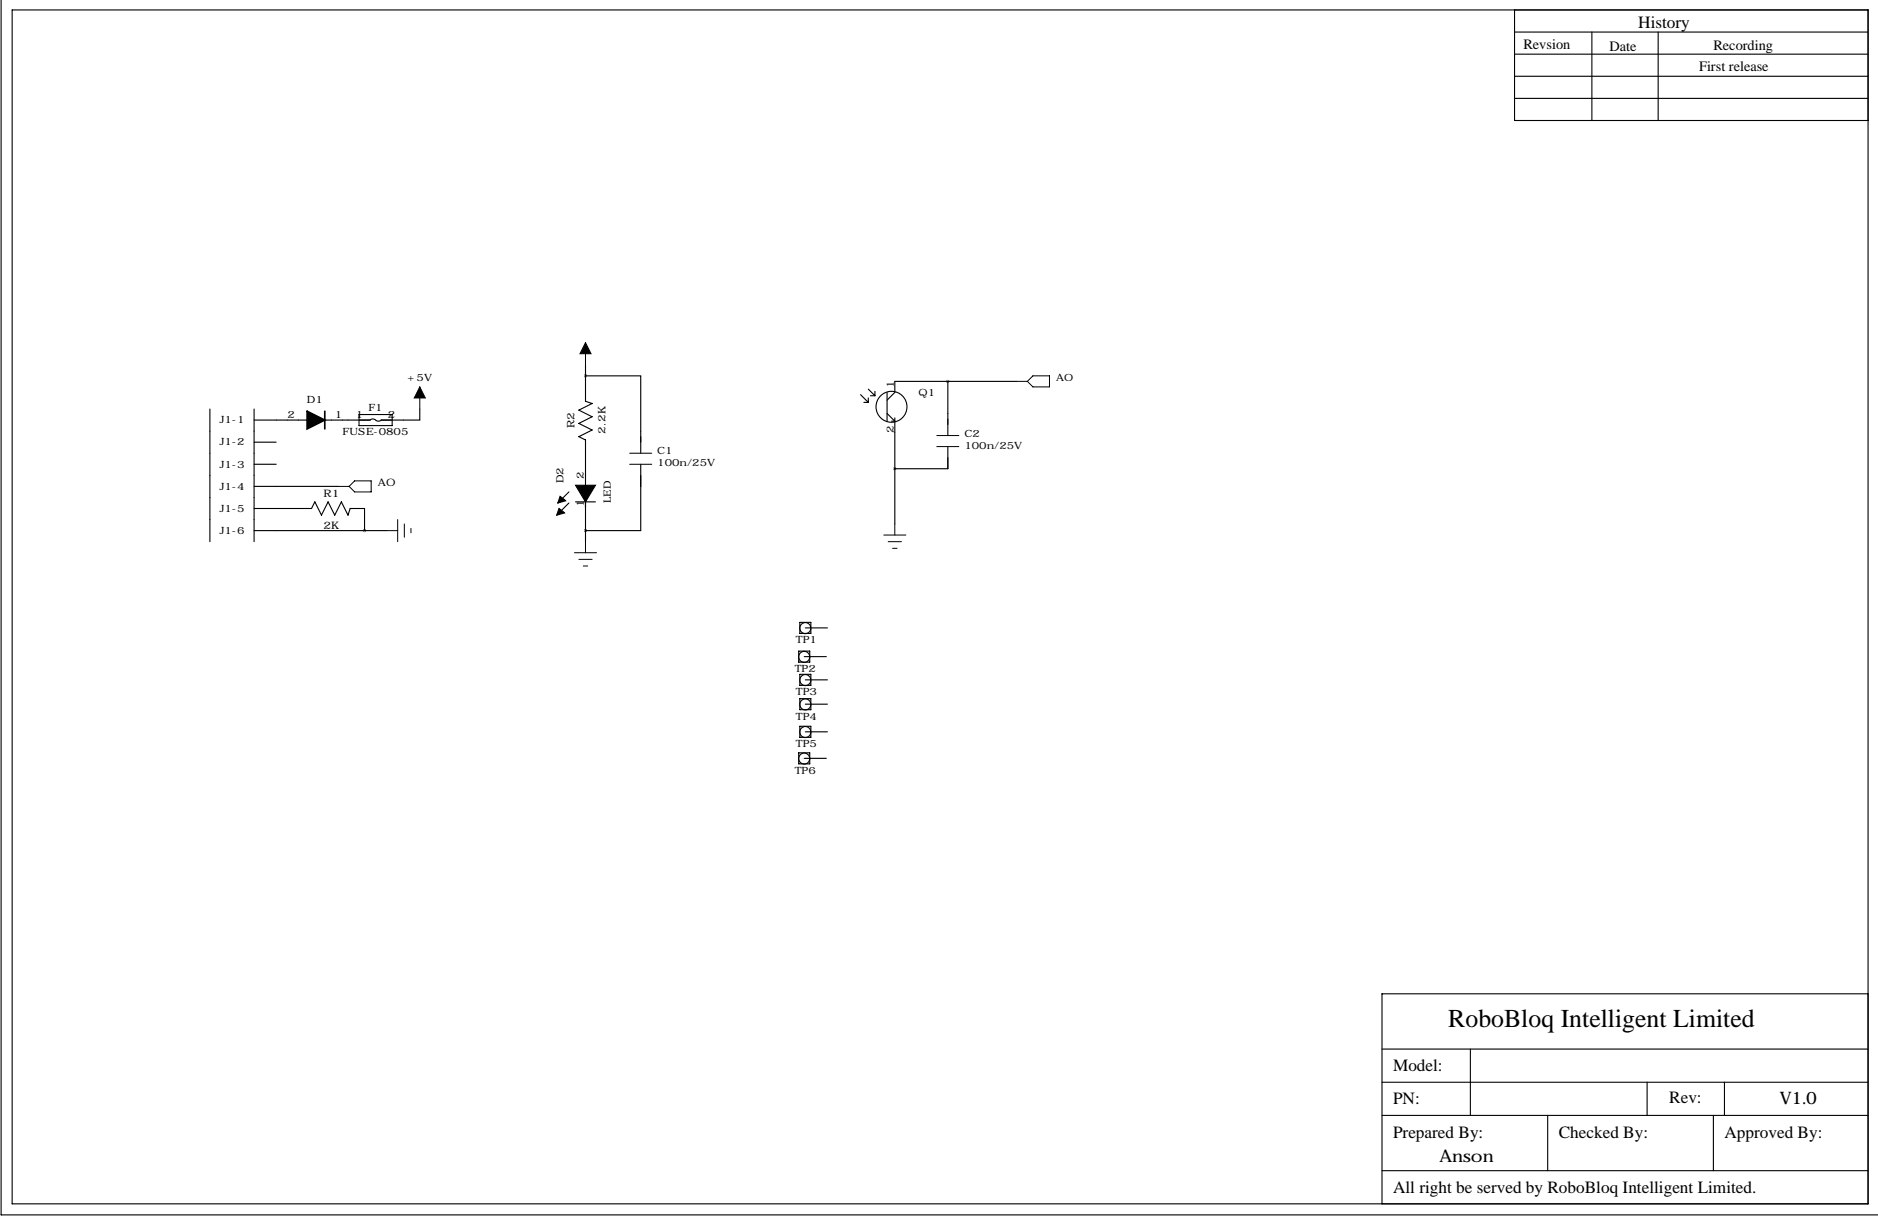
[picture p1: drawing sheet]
<svg xmlns="http://www.w3.org/2000/svg" width="432mm" height="279mm" viewBox="0 0 432 279" stroke-linecap="round" stroke-linejoin="round" font-family="sans-serif">
<g fill="none" stroke="#000" stroke-width=".25">
<path d="M.3 0v279.1h431.5M2.8 2.3h426.7v274.3h-426.7zM348.2 17.5h81.3M348.2 12.4h81.3M348.2 7.4h81.3M348.2 2.3v25.4h81.3M366 7.4v20.3M381.3 7.4v20.3M348.2 22.6h81.3M48.3 94v30.5M58.4 94v30.5M58.4 96.5h12.2"/>
<path d="M82.5 95.2h7.7v2.6h-7.7zM85.1 96.5h.1M86.3 96.5a.97 .97 0 0 0-1.2 0h-10.4M86.4 96.5a.97 .97 0 0 0 1.3 0M96.5 94v2.5h-8.9M134.6 86.4h12.7v17.7M134.6 83.8v8.4l1.5 .5-3 1.5 3 1.6-3 1.5 3 1.5-3 1.5 1.5 .8v23.4M197.9 90.7l1.7 1.8M198.6 92.5h1M199.6 89.4l1.6 1.5M199.6 91.4v1.1M200.2 90.9h1"/>
<path d="M201.2 89.9v1M204 90.2v6.6M204 95l1.7 1.8h-.7M205.7 96v24.4M217.9 87.6v12.5M233.7 87.6h-28v2.6l-1.7 1.7M58.4 101.6h5.1M58.4 106.7h5.1M58.4 111.8h19.3M58.4 116.8h13.2l.8-1.5 1.5 3.1 1.5-3.1 1.6 3.1 1.5-3.1 1.5 3.1 .5-1.6h3.3v5.1M130.8 113l-2.5 2.6M130.8 115.6l-2.5 2.5"/>
<path d="M132.3 115.3h4.6M147.3 106.7v15.2h-12.7M217.9 102.6v5.1h-12.2M58.4 121.9h30.5M183.6 149.6h2.6v2.5h-2.6zM183.9 143h2.5v2.5h-2.5zM183.9 154.9h2.5v2.6h-2.5zM184.9 150.9h5.1M185.2 144.3h5M185.2 156.2h5M183.6 173h2.6v2.5h-2.6zM183.9 160.5h2.5v2.6h-2.5z"/>
<path d="M183.9 166.9h2.5v2.5h-2.5zM184.9 174.2h5.1M185.2 161.8h5M185.2 168.1h5M429.5 228.3h-111.7v48.3M317.8 256.3h111.7M317.8 248.7h111.7M317.8 241h111.7M338.1 241v15.3M355.9 256.3v12.7M378.7 248.7v7.6M394 256.3v12.7"/>
<path d="M396.5 248.7v7.6M317.8 269h111.7"/>
<circle cx="205" cy="93.5" r="3.6"/>
<circle cx="184.9" cy="150.9" r="1.27"/>
<circle cx="185.2" cy="144.3" r="1.27"/>
<circle cx="185.2" cy="156.3" r="1.27"/>
<circle cx="184.9" cy="174.3" r="1.27"/>
<circle cx="185.2" cy="161.8" r="1.27"/>
<circle cx="185.2" cy="168.2" r="1.27"/>
</g>
<path d="M70.6 94.5l4.1 2-4.1 2.1z" fill="#000" stroke="#000" stroke-width=".38"/>
<path d="M74.7 94.5v4.1" fill="none" stroke="#000" stroke-width=".38"/>
<path d="M128.5 116.8l1.3 1.1-1.8 .5zM128.8 114l1.2 1.1-1.7 .5zM134.6 111.5h2.3l-2.3 3.8zM132.3 111.5h2.3v3.8z" fill="#000" stroke="#000" stroke-width=".25"/>
<g fill="none" stroke="#000" stroke-width=".23">
<path d="M134.6 78.7v5.1M96.5 88.9v5.1M233.7 87.6h2.5M237.5 86.4h3.8v2.5h-3.8l-1.3-1.3zM77.7 111.8h2.6M80.3 111.8l1.2-1.3h3.8v2.5h-3.8zM91.4 119.4v5.1M144.8 104.1h5.1M144.8 106.7h5.1M215.4 100.1h5.1M215.4 102.6h5.1M88.9 121.9h2.5"/>
<path d="M93 120.4v3M94.5 121.4v1M132.1 127h5.1M133.1 128.5h3M134.1 130h1M134.6 124.5v2.5M203.2 122.9h5.1M204.2 124.5h3.1M205.2 126h1M205.7 120.4v2.5"/>
</g>
<path d="M134.6 78.7l1.3 2.6h-2.6zM96.5 88.9l1.3 2.5h-2.6z" fill="#000" stroke="#000" stroke-width=".23"/>
<path d="M205.7 107.7a.05 .05 0 0 0 .1 0 .05 .05 0 0 0-.1 0zM217.9 87.6a.05 .05 0 0 0 .1 0 .05 .05 0 0 0-.1 0z" fill="#000" stroke="#000" stroke-width=".63"/>
<text font-size="5.9" x="333" y="236">RoboBloq Intelligent Limited</text>
<g font-size="4">
<text x="376.7" y="6.4">History</text>
<text x="320.3" y="246.1">Model:</text>
<text x="320.3" y="253.7">PN:</text>
<text x="383.8" y="253.5">Rev:</text>
<text x="409.2" y="253.7">V1.0</text>
<text x="320.3" y="261.4">Prepared By:</text>
<text x="358.4" y="261.4">Checked By:</text>
<text x="396.5" y="261.4">Approved By:</text>
<text x="331" y="267">Anson</text>
<text x="320.3" y="274.1">All right be served by RoboBloq Intelligent Limited.</text>
</g>
<g font-size="3.3">
<text x="350.3" y="11.2">Revsion</text>
<text x="370.1" y="11.7">Date</text>
<text x="394" y="11.4">Recording</text>
<text x="390.7" y="16.3">First release</text>
</g>
<g font-size="2.4">
<text x="132.1" y="98.4" transform="rotate(-90 132.1 98.4)">R2</text>
<text x="139.2" y="99.7" transform="rotate(-90 139.2 99.7)">2.2K</text>
<text x="86.9" y="111.8">AO</text>
<text x="74.4" y="114.3">R1</text>
<text x="74.4" y="121.5">2K</text>
</g>
<g font-size="2.3">
<text x="93.7" y="87.6">+5V</text>
<text x="205.5" y="89.2" transform="rotate(-90 205.5 89.2)">1</text>
<text x="242.8" y="87.6">AO</text>
<text x="70.5" y="92.7">D1</text>
<text x="84.7" y="94.5">F1</text>
<text x="211.2" y="90.9">Q1</text>
<text x="50.4" y="97.3">J1-1</text>
<text x="66.1" y="96">2</text>
<text x="77" y="96">1</text>
<text x="78.8" y="100.1">FUSE-0805</text>
<text x="81.9" y="96">1</text>
<text x="89.2" y="96">2</text>
<text x="205.5" y="99.5" transform="rotate(-90 205.5 99.5)">2</text>
<text x="221.7" y="100.3">C2</text>
<text x="50.4" y="102.4">J1-2</text>
<text x="50.4" y="107.4">J1-3</text>
<text x="151.1" y="104.4">C1</text>
<text x="151.1" y="107.2">100n/25V</text>
<text x="221.7" y="103.1">100n/25V</text>
<text x="50.4" y="112.5">J1-4</text>
<text x="129.5" y="111.1" transform="rotate(-90 129.5 111.1)">D2</text>
<text x="134.3" y="110" transform="rotate(-90 134.3 110)">2</text>
<text x="50.4" y="117.6">J1-5</text>
<text x="134.3" y="116.5" transform="rotate(-90 134.3 116.5)">1</text>
<text x="140.4" y="115.6" transform="rotate(-90 140.4 115.6)">LED</text>
<text x="50.4" y="122.7">J1-6</text>
<text x="183" y="147.8">TP1</text>
<text x="182.7" y="154.4">TP2</text>
<text x="183" y="159.8">TP3</text>
<text x="183" y="165.4">TP4</text>
<text x="183" y="171.7">TP5</text>
<text x="182.7" y="177.8">TP6</text>
</g>
</svg>
